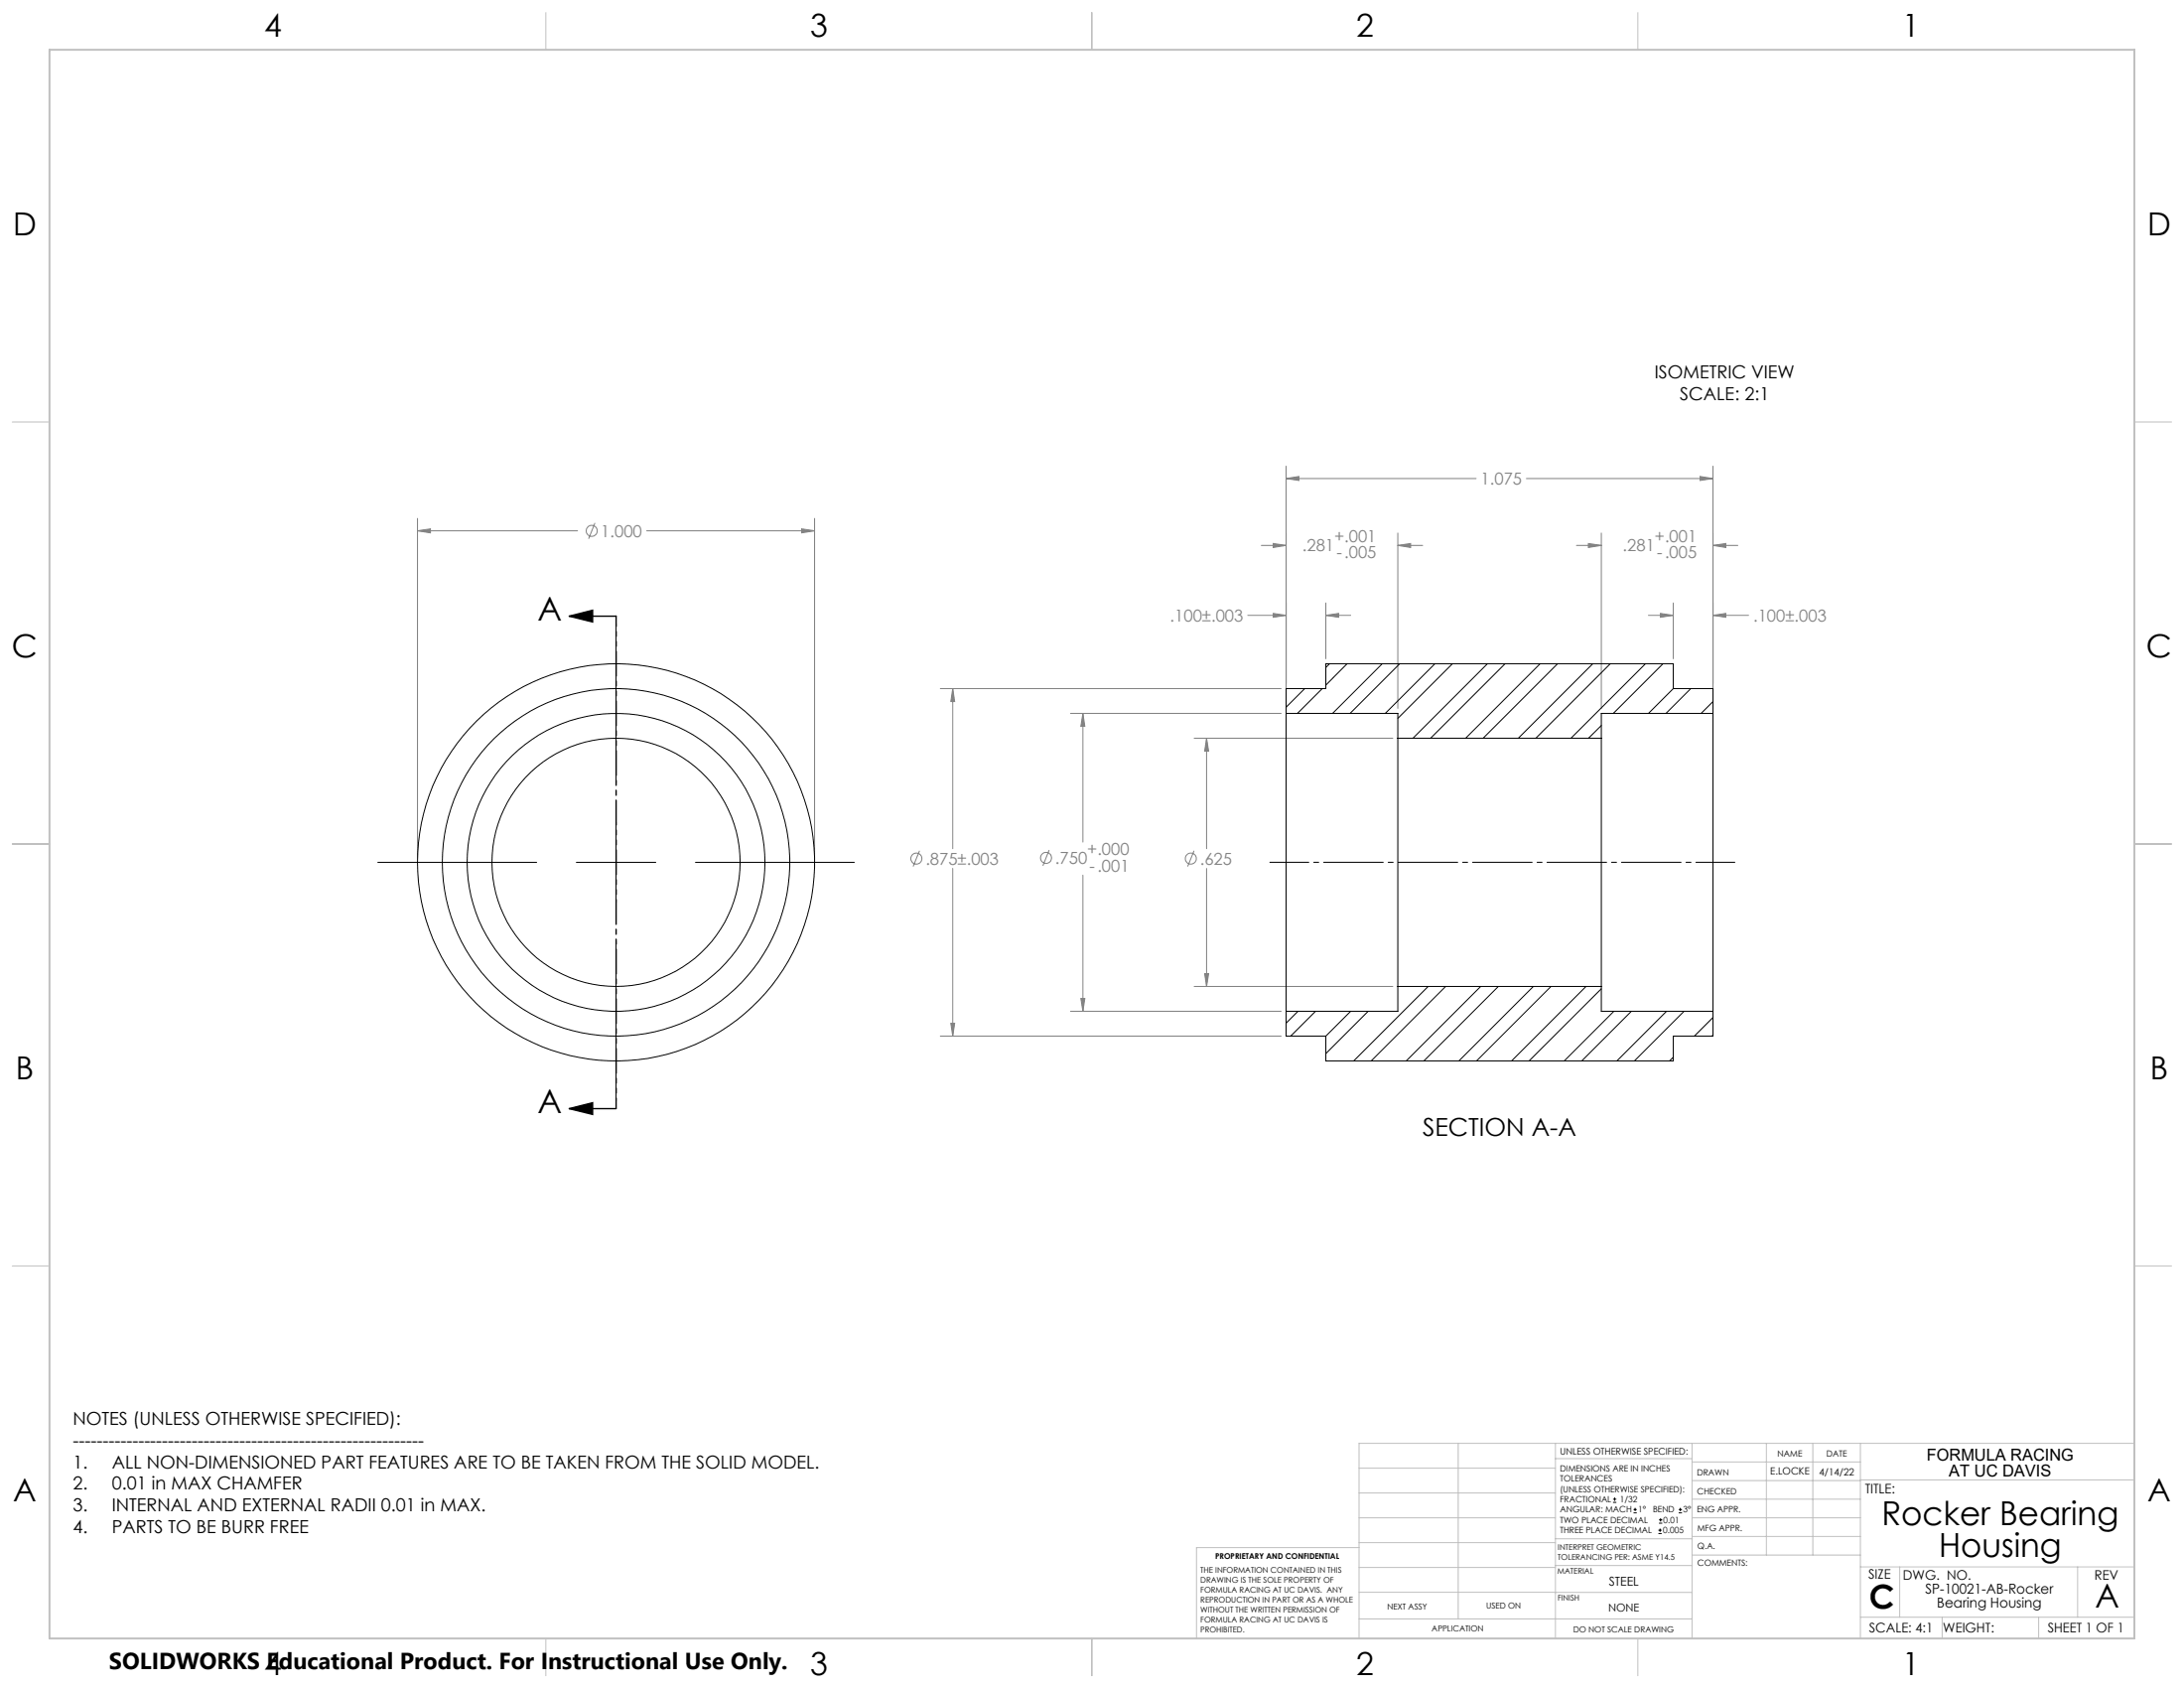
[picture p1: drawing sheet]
<svg xmlns="http://www.w3.org/2000/svg" width="559mm" height="432mm" viewBox="0 0 559 432" stroke-linecap="round" stroke-linejoin="round" font-family="sans-serif">
<g fill="none" stroke="#808080" stroke-width=".25">
<path d="M329.1 119.2v62M438.3 119.2v62M106.8 135.8l3.3-.5v1zM106.8 132.6v86.7M106.8 135.8h41M152.2 133.8l-1.6 4M165.5 135.8h42.9M205.1 135.3l3.3 .5-3.3 .5zM208.4 132.6v86.7M322.7 139.5h6.4M325.8 139l3.3 .5-3.3 .6zM329.1 122.4l3.3-.5v1z"/>
<path d="M329.1 122.4h48.6M357.6 139.5l3.3-.5v1.1zM357.6 136.3v44.9M357.6 139.5h6.4M390.6 122.4h47.7M403.4 139.5h6.3M406.4 139l3.3 .5-3.3 .6zM409.7 136.3v44.9M435 121.9l3.3 .5-3.3 .5zM438.3 139.5l3.3-.5v1.1zM438.3 139.5h6.3M319.3 157.4h9.8"/>
<path d="M325.8 156.9l3.3 .5-3.3 .5zM339.2 157.4l3.3-.5v1zM339.2 154.2v14.3M339.2 157.4h6.4M421.8 157.4h6.3M424.8 156.9l3.3 .5-3.3 .5zM428.1 154.2v14.3M438.3 157.4l3.3-.5v1zM438.3 157.4h9.1M240.6 176.1h87.2M243.8 176.1l.5 3.4h-1zM243.8 176.1v41"/>
<path d="M273.9 182.5h53.9M277.1 182.5l.5 3.3h-1.1zM277.1 182.5v32.9M305.5 188.8h50.9M308.7 188.8l.5 3.4h-1zM308.7 188.8v28.3M235.3 217.6l-1.7 4.1M268.4 217.5l-1.6 4M305.5 217.6l-1.6 4.1M243.8 222.1v42.9M277.1 223.9v34.8M308.7 222.1v30.2"/>
<path d="M273.9 258.7h53.9M276.5 255.4h1.1l-.5 3.3zM305.5 252.3h50.9M308.2 249.1h1l-.5 3.2zM240.6 265h87.2M243.3 261.8h1l-.5 3.2z"/>
<circle cx="151.4" cy="135.8" r="1.41"/>
<circle cx="234.5" cy="219.6" r="1.42"/>
<circle cx="267.6" cy="219.5" r="1.42"/>
<circle cx="304.7" cy="219.6" r="1.42"/>
</g>
<g fill="none" stroke="#000" stroke-width=".25">
<path d="M157.6 159.6v40.7M157.6 210.4v20.4M96.7 220.6h40.6M147.5 220.6h20.3M177.9 220.6h40.7M157.6 240.9v40.7M412.7 384.3h.9M412.7 383.5h.9M413.1 383.1v.8M418 387h.8M418 386.2h.8M418.4 385.7v.9"/>
<path d="M424.3 392.3h.9M424.3 391.4h.9M424.5 389.6h.8M424.5 388.8h.8M424.7 391v.9M424.9 388.4v.8M429.5 387h.9M429.5 386.2h.9M429.9 385.7v.9"/>
</g>
<path d="M145.6 157.6l6-1.5v3zM145.6 157.6h12M145.6 283.6l6-1.5v3zM145.6 283.6h12" fill="none" stroke="#000" stroke-width=".35"/>
<path d="M324.9 220.6h119" fill="none" stroke="#000" stroke-width=".25" stroke-dasharray="15.2 1.3 1.3 1.3" stroke-dashoffset="5.3"/>
<path d="M157.6 157.6v126" fill="none" stroke="#000" stroke-width=".35" stroke-dasharray="6.3 1.3 1.3 1.3 1.3 1.3" stroke-dashoffset="3.7"/>
<g fill="none" stroke="#c0c0c0" stroke-width=".25">
<path d="M139.7 3.2v9.5M279.4 3.2v9.5M419.1 3.2v9.5M3.1 107.9h9.6M546.1 107.9h9.5M3.1 215.9h9.6M546.1 215.9h9.5M3.1 323.8h9.6M546.1 323.8h9.5M347.7 375.6h50.3M373.1 369.2v44.9M398 369.2v49.9"/>
<path d="M398 373.1h34.9M432.9 369.2v49.9M432.9 378.7h43.1M432.9 374h43.1M451.9 369.2v28.6M463.8 369.2v28.6M476 369.2v49.9M476 378.6h70.1M546.1 369.2h-198.4v49.9M347.7 394.6h50.3M347.7 388.3h50.3M347.7 381.9h50.3"/>
<path d="M347.7 395.9h-41.6v23.2M398 393.6h35M432.9 383.5h43.1M432.9 388.3h43.1M432.9 393h43.1M433 397.8h43M139.7 419.1v9.6M279.4 419.1v9.6M347.7 414.1h85.2M347.7 401h50.3M347.7 407.3h50.3M398 407.4h34.9"/>
<path d="M398 400.5h35M419.1 419.1v9.6M476 413.7h70.1M476 400.8h70.1M486.1 400.8v12.9M496.9 413.7v5.4M521.6 413.7v5.4M531.6 400.8v12.9"/>
</g>
<path d="M12.7 12.7h533.4v406.4h-533.4z" fill="none" stroke="#c0c0c0" stroke-width=".5"/>
<path d="M145.6 157.6l6-1.5v3zM145.6 283.6l6-1.5v3z" fill="#000"/>
<path d="M106.8 135.8l3.3-.5v1zM205.1 135.3l3.3 .5-3.3 .5zM308.7 188.8l.5 3.4h-1zM308.2 249.1h1l-.5 3.2zM243.8 176.1l.5 3.4h-1zM243.3 261.8h1l-.5 3.2zM357.6 139.5l3.3-.5v1.1zM325.8 139l3.3 .5-3.3 .6zM438.3 139.5l3.3-.5v1.1zM406.4 139l3.3 .5-3.3 .6zM329.1 122.4l3.3-.5v1zM435 121.9l3.3 .5-3.3 .5zM277.1 182.5l.5 3.3h-1.1zM276.5 255.4h1.1l-.5 3.3zM325.8 156.9l3.3 .5-3.3 .5zM339.2 157.4l3.3-.5v1zM424.8 156.9l3.3 .5-3.3 .5zM438.3 157.4l3.3-.5v1z" fill="#808080"/>
<g fill="none" stroke="#000" stroke-width=".25">
<path d="M333.8 176.1l-4.7 4.8M338.3 176.1l-6.3 6.4M340.2 169.8l-1 .9M344.7 169.8l-5.5 5.5M353.7 169.8l-12.7 12.7M358.1 169.8l-12.7 12.7M367.1 169.8l-12.7 12.7M371.6 169.8l-14 14M380.6 169.8l-19.1 19M385.1 169.8l-19.1 19M394.1 169.8l-19.1 19M398.5 169.8l-19 19"/>
<path d="M407.5 169.8l-19 19M412 169.8l-19 19M421 169.8l-19 19M425.5 169.8l-12.7 12.7M428.1 176.1v-6.3h-88.9v6.3h-10.1v6.4M428.1 176.1h10.2v6.4M428.1 176.1l-6.3 6.4M432.6 176.1l-6.3 6.4M438.3 179.5l-3 3M329.1 182.5v76.2M329.1 182.5h28.5v6.3M357.6 188.8v63.5"/>
<path d="M357.6 188.8h52.1M409.7 188.8v63.5M409.7 185.6l-3.3 3.2M438.3 182.5v76.2M438.3 182.5h-28.6v6.3M329.1 258.7v6.3h10.1M332.1 258.7l-3 3M336.6 258.7l-6.4 6.3M345.6 258.7l-6.4 6.3M350.1 258.7l-10.9 10.8M357.6 252.3v6.4h-28.5M357.6 252.3h52.1"/>
<path d="M365.4 252.3l-19 19.1M369.9 252.3l-19.1 19.1M378.8 252.3l-19 19.1M383.4 252.3l-19.1 19.1M392.3 252.3l-19 19.1M396.8 252.3l-19 19.1M405.8 252.3l-19 19.1M409.7 252.3v6.4h28.6M409.7 252.9l-18.5 18.5M412.9 258.7l-12.7 12.7M417.4 258.7l-12.7 12.7M426.4 258.7l-12.7 12.7"/>
<path d="M430.9 258.7l-12.7 12.7M438.3 258.7v6.3h-10.2v6.4h-88.9v-6.4M428.1 270.4l-.9 1M438.3 260.3l-4.8 4.7M438.3 264.8l-.3 .2"/>
<circle cx="157.6" cy="220.6" r="38.1"/>
<circle cx="157.6" cy="220.6" r="44.5"/>
<circle cx="157.6" cy="220.6" r="31.8"/>
<circle cx="157.6" cy="220.6" r="50.8"/>
</g>
<g font-size="8.5">
<text x="137.5" y="158.8">A</text>
<text x="137.5" y="284.8">A</text>
<text x="481.4" y="390.1">Rocker Bearing</text>
<text x="496.1" y="398.2">Housing</text>
<text x="478.3" y="411.4">C</text>
<text x="536.1" y="411.3">A</text>
</g>
<g font-size="8.1">
<text x="67.6" y="9.3">4</text>
<text x="207.3" y="9.3">3</text>
<text x="347" y="9.3">2</text>
<text x="486.7" y="9.3">1</text>
<text x="3.3" y="60.1">D</text>
<text x="549.4" y="60.1">D</text>
<text x="3" y="168">C</text>
<text x="549.1" y="168">C</text>
<text x="4" y="276">B</text>
<text x="550.1" y="276">B</text>
<text x="3.3" y="383.9">A</text>
<text x="549.4" y="383.9">A</text>
<text x="67.6" y="428.4">4</text>
<text x="207.3" y="428.4">3</text>
<text x="347" y="428.4">2</text>
<text x="486.7" y="428.4">1</text>
</g>
<text font-size="6.3" x="364" y="290.7">SECTION A-A</text>
<text font-size="5.9" x="27.9" y="427">SOLIDWORKS Educational Product. For Instructional Use Only.</text>
<g font-size="4.6">
<text x="423.3" y="96.8">ISOMETRIC VIEW</text>
<text x="429.8" y="102.4">SCALE: 2:1</text>
<text x="18.6" y="364.4">NOTES (UNLESS OTHERWISE SPECIFIED):</text>
<text x="18.6" y="370">-----------------------------------------------------------</text>
<text x="18.6" y="375.5">1.</text>
<text x="28.7" y="375.5">ALL NON-DIMENSIONED PART FEATURES ARE TO BE TAKEN FROM THE SOLID MODEL.</text>
<text x="18.6" y="381.1">2.</text>
<text x="28.7" y="381.1">0.01 in MAX CHAMFER</text>
<text x="18.6" y="386.7">3.</text>
<text x="28.7" y="386.7">INTERNAL AND EXTERNAL RADII 0.01 in MAX.</text>
<text x="18.6" y="392.3">4.</text>
<text x="28.7" y="392.3">PARTS TO BE BURR FREE</text>
</g>
<g font-size="4.2" fill="#808080">
<text x="378.9" y="124">1.075</text>
<text x="153.7" y="137.4">1.000</text>
<text x="333.2" y="141">.281</text>
<text x="341.4" y="138.6">+.001</text>
<text x="342" y="142.8">-.005</text>
<text x="415.2" y="141">.281</text>
<text x="423.4" y="138.6">+.001</text>
<text x="424" y="142.8">-.005</text>
<text x="299.4" y="159">.100±.003</text>
<text x="448.6" y="159">.100±.003</text>
<text x="236.8" y="221.2">.875±.003</text>
<text x="270" y="221">.750</text>
<text x="278.2" y="218.7">+.000</text>
<text x="307" y="221.2">.625</text>
<text x="278.8" y="222.9">-.001</text>
</g>
<g font-size="4.2">
<text x="493" y="373.5">FORMULA RACING</text>
<text x="498.7" y="377.8">AT UC DAVIS</text>
</g>
<g font-size="3.5">
<text x="492.7" y="407.8">SP-10021-AB-Rocker</text>
<text x="495.6" y="411.3">Bearing Housing</text>
</g>
<g font-size="3.4">
<text x="477.2" y="381.9">TITLE:</text>
<text x="478.1" y="404">SIZE</text>
<text x="486.9" y="404">DWG. NO.</text>
<text x="535.9" y="404.1">REV</text>
<text x="478.2" y="417.6">SCALE: 4:1</text>
<text x="497.1" y="417.7">WEIGHT:</text>
<text x="523.9" y="417.6">SHEET 1 OF 1</text>
</g>
<text font-size="3.2" x="411.7" y="405.7">STEEL</text>
<text font-size="2.8" x="411.5" y="412.2">NONE</text>
<g font-size="2.5">
<text x="452.9" y="377.2">E.LOCKE</text>
<text x="465.5" y="377.3">4/14/22</text>
</g>
<text font-size="2.4" x="399.2" y="372.1">UNLESS OTHERWISE SPECIFIED:</text>
<g font-size="2.2">
<text x="399.2" y="376.4">DIMENSIONS ARE IN INCHES</text>
<text x="434.2" y="377.3">DRAWN</text>
<text x="454.8" y="372.5">NAME</text>
<text x="467.3" y="372.6">DATE</text>
<text x="399.2" y="379">TOLERANCES</text>
<text x="399.2" y="381.7">(UNLESS OTHERWISE SPECIFIED):</text>
<text x="434.3" y="382.2">CHECKED</text>
<text x="399.2" y="389.6">TWO PLACE DECIMAL</text>
<text x="399.2" y="384.3">FRACTIONAL</text>
<text x="399.2" y="387">ANGULAR: MACH</text>
<text x="414.5" y="384.3">1/32</text>
<text x="419.1" y="387">1°</text>
<text x="422.9" y="387">BEND</text>
<text x="425.6" y="389.6">0.01</text>
<text x="430.6" y="387">3°</text>
<text x="434.2" y="386.9">ENG APPR.</text>
<text x="399.2" y="392.3">THREE PLACE DECIMAL</text>
<text x="425.5" y="392.3">0.005</text>
<text x="434.3" y="391.6">MFG APPR.</text>
<text x="434.3" y="396.3">Q.A.</text>
<text x="434.3" y="400.5">COMMENTS:</text>
</g>
<g font-size="2.1">
<text x="354.9" y="411.6">NEXT ASSY</text>
<text x="380.3" y="411.6">USED ON</text>
<text x="366.3" y="417.4">APPLICATION</text>
<text x="402.5" y="417.5">DO NOT SCALE DRAWING</text>
</g>
<g font-size="2">
<text x="310.9" y="398.8">PROPRIETARY AND CONFIDENTIAL</text>
<text x="398.6" y="396.5">INTERPRET GEOMETRIC</text>
<text x="398.6" y="399">TOLERANCING PER: ASME Y14.5</text>
<text x="307.2" y="402.4">THE INFORMATION CONTAINED IN THIS</text>
<text x="307.2" y="404.9">DRAWING IS THE SOLE PROPERTY OF</text>
<text x="307.2" y="407.5">FORMULA RACING AT UC DAVIS. ANY</text>
<text x="398.5" y="402.6">MATERIAL</text>
<text x="307.2" y="410">REPRODUCTION IN PART OR AS A WHOLE</text>
<text x="307.2" y="412.5">WITHOUT THE WRITTEN PERMISSION OF</text>
<text x="398.5" y="409.4">FINISH</text>
<text x="307.2" y="415">FORMULA RACING AT UC DAVIS IS</text>
<text x="307.2" y="417.6">PROHIBITED.</text>
</g>
</svg>
